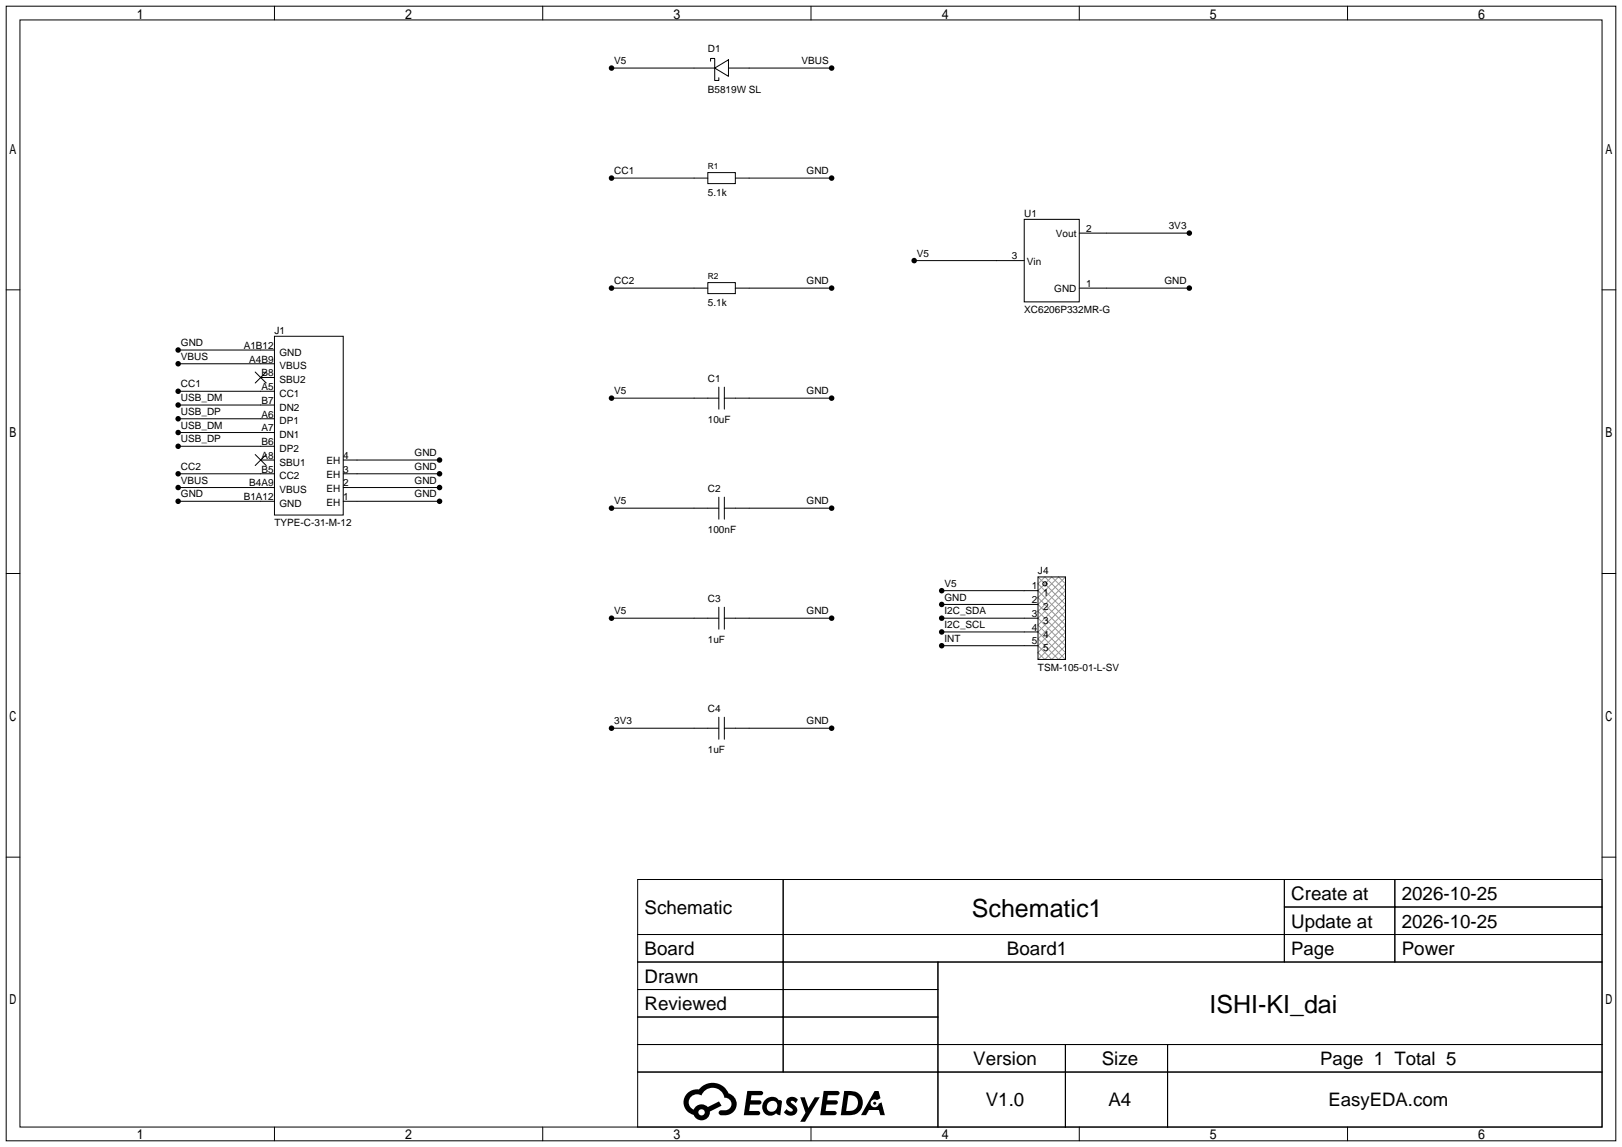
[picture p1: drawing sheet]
<svg xmlns="http://www.w3.org/2000/svg" width="299mm" height="212mm" viewBox="0 0 299 212" stroke-linecap="round" stroke-linejoin="round" font-family="sans-serif">
<g fill="none" stroke="#000" stroke-width=".18">
<path d="M1.1 1.1h297.2v209.6h-297.2zM3.7 3.7h292.1v204.5h-292.1zM50.7 1.1v2.6M100.2 1.1v2.6M112.9 12.6h19.1M131.2 11.3v-.5h.8v4.1h.7v-.5M132 12.6l2.5-1.6v3.1zM134.5 12.6h19M149.7 1.1v2.6M199.3 1.1v2.6M248.8 1.1v2.6M112.9 32.9h17.8"/>
<path d="M130.7 31.9h5.1v2h-5.1zM135.8 32.9h17.7M1.1 53.5h2.6M112.9 53.2h17.8M130.7 52.2h5.1v2h-5.1zM135.8 53.2h17.7M168.8 48.1h20.3M189.1 40.5h10.2v15.3h-10.2zM199.3 53.2h20.3M199.3 43.1h20.3M295.8 53.5h2.5M32.9 64.6h17.8"/>
<path d="M32.9 67.2h17.8M32.9 72.3h17.8M32.9 74.8h17.8M32.9 77.3h17.8M32.9 79.9h17.8M47.1 68.7l2 2M48.1 69.7h2.6M49.1 68.7l-2 2M50.7 62.1h12.7v33h-12.7zM112.9 73.5h19.8M132.7 71.5v4.1M133.7 73.5h19.8"/>
<path d="M133.7 71.5v4.1M32.9 82.4h17.8M32.9 87.5h17.8M32.9 90h17.8M32.9 92.6h17.8M47.1 83.9l2 2.1M48.1 85h2.6M49.1 83.9l-2 2.1M63.4 85h17.8M63.4 87.5h17.8M63.4 90h17.8M63.4 92.6h17.8"/>
<path d="M112.9 93.9h19.8M132.7 91.8v4.1M133.7 91.8v4.1M133.7 93.9h19.8M1.1 105.9h2.6M112.9 114.2h19.8M132.7 112.1v4.1M133.7 114.2h19.8M133.7 112.1v4.1M173.9 109.1h17.7M173.9 111.6h17.7M173.9 114.2h17.7"/>
<path d="M173.9 116.7h17.7M173.9 119.3h17.7M191.6 106.6h5.1v15.2h-5.1zM295.8 105.9h2.5M112.9 134.5h19.8M132.7 132.5v4M133.7 132.5v4M133.7 134.5h19.8M1.1 158.3h2.6M295.8 158.3h2.5M117.7 162.4h178.1v45.8h-178.1zM117.7 172.6h178.1"/>
<path d="M117.7 177.7h178.1M144.6 162.4v35.6M173.2 177.7v30.5M237.1 162.4v15.3M237.1 167.5h58.7M257.5 162.4v15.3M117.7 182.8h55.5M117.7 192.9h178.1M117.7 187.8h55.5M117.7 198h178.1M196.7 192.9v15.3M215.6 192.9v15.3"/>
<path d="M50.7 208.2v2.5M100.2 208.2v2.5M149.7 208.2v2.5M199.3 208.2v2.5M248.8 208.2v2.5"/>
<circle cx="192.9" cy="107.8" r=".38"/>
</g>
<g fill="#000">
<path d="M138 201.5h1.6a1.31 1.31 0 0 1 1.2 .2 .4 .4 0 0 1-.3 .6h-1.8l-.1 .9h1.6a.4 .4 0 0 1 .4 .4 .4 .4 0 0 1-.4 .4h-1.7l-.2 1.2h.8a1.23 1.23 0 0 1 1.2 .2 .39 .39 0 0 1-.3 .6h-2.7zM145.5 202.8a1.3 1.3 0 0 1 1.8 .3l-.4 .6a.54 .54 0 0 0-.9-.2l.1 .2a1.58 1.58 0 0 1 1.1 1.6 1.43 1.43 0 0 1-2.5 .1l.5-.6a.64 .64 0 0 0 .5 .5 .64 .64 0 0 0 .7-.3l-.2-.2a1.6 1.6 0 0 1-1-1.6zM147.7 202.7h.9l.7 1.9 1.1-1.9h.9l-2.7 4.5h-.9l1-1.7zM152.1 201.5h1.6a1.32 1.32 0 0 1 1.3 .2 .39 .39 0 0 1-.4 .6h-1.7l-.2 .9h1.7a.4 .4 0 0 1 .3 .4 .4 .4 0 0 1-.4 .4h-1.7l-.2 1.2h.8a1.23 1.23 0 0 1 1.2 .2 .39 .39 0 0 1-.3 .6h-2.7zM161.5 201.5h.7l.4 1.3-.7 .4a.75 .75 0 0 0-1.1 .3 .75 .75 0 0 0 .5 1 .75 .75 0 0 0 .9-.6l.6-.3 .6 2.4h-.9l-.2-1h-1.9l-.5 1h-.9z"/>
<path d="M126.9 201.9a2.37 2.37 0 0 0 1.2 4 1.54 1.54 0 0 0 1.7 1 1.54 1.54 0 0 0 1.3-1.6l2.1-1.1-.5-.8-2 1.1a1.57 1.57 0 0 0-2.6 .4 1.5 1.5 0 0 1-.8-2.1 1.5 1.5 0 0 1 2.2-.5 2.23 2.23 0 0 1 2.3-1.4 2.23 2.23 0 0 1 2 1.8 1.16 1.16 0 0 1 1.2 1.1 1.16 1.16 0 0 1-1 1.3h-.7a.47 .47 0 0 0-.6 .3 .47 .47 0 0 0 .4 .6 2.23 2.23 0 0 0 2.3-.7 2.23 2.23 0 0 0 .4-2.3 2.16 2.16 0 0 0-1.3-1.1 3.2 3.2 0 0 0-5.4-.7l-1.2 .1zM129 205.4a.58 .58 0 0 1 1.1 0 .58 .58 0 0 1-1.1 0z"/>
<path d="M141.3 203.1a1.62 1.62 0 0 0-.4 2.1 1.62 1.62 0 0 0 2 .7l.4-.3 .3 .3 .5 .1 .3-2.5-.2-.3h-.4a1.58 1.58 0 0 0-2.5-.1zM141.9 203.6a.99 .99 0 0 1 1.6 .3 .99 .99 0 0 1-.9 1.4 .94 .94 0 0 1-1-.5 .94 .94 0 0 1 .3-1.2z"/>
<path d="M155.9 201.5l-.7 4.5h1.5a2.27 2.27 0 0 0 2.6-2.3 2.27 2.27 0 0 0-2.7-2.2zM156.6 202.3a1.5 1.5 0 0 1 1.8 1.5 1.5 1.5 0 0 1-1.9 1.4h-.3z"/>
<circle cx="112.9" cy="12.6" r=".51"/>
<circle cx="153.5" cy="12.6" r=".51"/>
<circle cx="112.9" cy="32.9" r=".51"/>
<circle cx="153.5" cy="32.9" r=".51"/>
<circle cx="112.9" cy="53.2" r=".51"/>
<circle cx="153.5" cy="53.2" r=".51"/>
<circle cx="168.8" cy="48.1" r=".51"/>
<circle cx="219.6" cy="43.1" r=".51"/>
<circle cx="219.6" cy="53.2" r=".51"/>
<circle cx="32.9" cy="79.9" r=".51"/>
<circle cx="32.9" cy="77.3" r=".51"/>
<circle cx="32.9" cy="64.6" r=".51"/>
<circle cx="32.9" cy="67.2" r=".51"/>
<circle cx="32.9" cy="74.8" r=".51"/>
<circle cx="32.9" cy="72.3" r=".51"/>
<circle cx="112.9" cy="73.5" r=".51"/>
<circle cx="153.5" cy="73.5" r=".51"/>
<circle cx="32.9" cy="82.4" r=".51"/>
<circle cx="32.9" cy="90" r=".51"/>
<circle cx="32.9" cy="92.6" r=".51"/>
<circle cx="32.9" cy="87.5" r=".51"/>
<circle cx="81.2" cy="92.6" r=".51"/>
<circle cx="81.2" cy="90" r=".51"/>
<circle cx="81.2" cy="87.5" r=".51"/>
<circle cx="81.2" cy="85" r=".51"/>
<circle cx="112.9" cy="93.9" r=".51"/>
<circle cx="153.5" cy="93.9" r=".51"/>
<circle cx="112.9" cy="114.2" r=".51"/>
<circle cx="153.5" cy="114.2" r=".51"/>
<circle cx="173.9" cy="109.1" r=".51"/>
<circle cx="173.9" cy="111.6" r=".51"/>
<circle cx="173.9" cy="114.2" r=".51"/>
<circle cx="173.9" cy="119.3" r=".51"/>
<circle cx="173.9" cy="116.7" r=".51"/>
<circle cx="112.9" cy="134.5" r=".51"/>
<circle cx="153.5" cy="134.5" r=".51"/>
<circle cx="161.5" cy="203.8" r=".28"/>
</g>
<path d="M191.6 107.8l1.3-1.2 3.8 3.8-5.1 5 5.1 5.1-1.2 1.3-3.9-3.8 5.1-5.1zM191.6 109.1l2.6-2.5 2.5 2.5-5.1 5.1 5.1 5.1-2.5 2.5-2.6-2.5 5.1-5.1zM191.6 110.4l3.9-3.8 1.2 1.2-5.1 5.1 5.1 5.1-3.8 3.8-1.3-1.3 5.1-5.1zM191.6 106.6l5.1 5-5.1 5.1 5.1 5.1M193.1 107.5l.2 .2M193.3 108l-.2 .2M196.7 106.6l-5.1 5 5.1 5.1-5.1 5.1" fill="none" stroke="#999" stroke-width=".18"/>
<g font-size="4.6">
<text x="179.4" y="169.4">Schematic1</text>
<text x="223.3" y="187.1">ISHI-KI_dai</text>
</g>
<g font-size="3.5">
<text x="238.4" y="166.2">Create at</text>
<text x="258.8" y="166.2">2026-10-25</text>
<text x="119" y="168.8">Schematic</text>
<text x="238.4" y="171.3">Update at</text>
<text x="258.8" y="171.3">2026-10-25</text>
<text x="119" y="176.4">Board</text>
<text x="185.9" y="176.4">Board1</text>
<text x="258.8" y="176.4">Power</text>
<text x="119" y="181.5">Drawn</text>
<text x="119" y="186.6">Reviewed</text>
<text x="179.7" y="196.7">Version</text>
<text x="203.4" y="196.7">Size</text>
<text x="182" y="204.3">V1.0</text>
<text x="204.7" y="204.3">A4</text>
</g>
<g font-size="3.4">
<text x="238.4" y="176.4">Page</text>
<text x="243.7" y="196.7">Page 1 Total 5</text>
<text x="245.3" y="204.3">EasyEDA.com</text>
</g>
<g font-size="1.8">
<text x="113.4" y="11.9">V5</text>
<text x="130.7" y="9.6">D1</text>
<text x="148" y="11.9">VBUS</text>
<text x="130.7" y="17.2">B5819W SL</text>
<text x="113.4" y="32.2">CC1</text>
<text x="148.9" y="32.2">GND</text>
<text x="130.7" y="36.2">5.1k</text>
<text x="189.1" y="40.1">U1</text>
<text x="169.3" y="47.4">V5</text>
<text x="186.8" y="47.9">3</text>
<text x="195" y="43.8">Vout</text>
<text x="200.5" y="42.8">2</text>
<text x="215.8" y="42.3">3V3</text>
<text x="113.4" y="52.5">CC2</text>
<text x="148.9" y="52.5">GND</text>
<text x="189.6" y="48.9">Vin</text>
<text x="194.6" y="54">GND</text>
<text x="200.5" y="53">1</text>
<text x="215" y="52.5">GND</text>
<text x="130.7" y="56.6">5.1k</text>
<text x="189.1" y="57.8">XC6206P332MR-G</text>
<text x="33.4" y="63.9">GND</text>
<text x="45" y="64.4">A1B12</text>
<text x="50.7" y="61.6">J1</text>
<text x="51.6" y="65.7">GND</text>
<text x="33.4" y="66.5">VBUS</text>
<text x="33.4" y="71.5">CC1</text>
<text x="46" y="67">A4B9</text>
<text x="48.3" y="69.5">B8</text>
<text x="51.6" y="68.2">VBUS</text>
<text x="51.6" y="70.8">SBU2</text>
<text x="130.7" y="70.5">C1</text>
<text x="33.4" y="74.1">USB_DM</text>
<text x="33.4" y="76.6">USB_DP</text>
<text x="48.3" y="72">A5</text>
<text x="48.3" y="74.6">B7</text>
<text x="48.3" y="77.1">A6</text>
<text x="51.6" y="73.3">CC1</text>
<text x="51.6" y="75.8">DN2</text>
<text x="113.4" y="72.8">V5</text>
<text x="148.9" y="72.8">GND</text>
<text x="33.4" y="79.2">USB_DM</text>
<text x="33.4" y="81.7">USB_DP</text>
<text x="48.3" y="79.7">A7</text>
<text x="48.3" y="82.2">B6</text>
<text x="51.6" y="78.4">DP1</text>
<text x="51.6" y="80.9">DN1</text>
<text x="51.6" y="83.5">DP2</text>
<text x="130.7" y="78.2">10uF</text>
<text x="33.4" y="86.8">CC2</text>
<text x="33.4" y="89.3">VBUS</text>
<text x="46" y="89.8">B4A9</text>
<text x="48.3" y="84.7">A8</text>
<text x="48.3" y="87.3">B5</text>
<text x="51.6" y="86">SBU1</text>
<text x="51.6" y="88.5">CC2</text>
<text x="60.3" y="85.7">EH</text>
<text x="60.3" y="88.3">EH</text>
<text x="63.4" y="84.7">4</text>
<text x="63.4" y="87.3">3</text>
<text x="63.4" y="89.8">2</text>
<text x="76.5" y="84.2">GND</text>
<text x="76.5" y="86.8">GND</text>
<text x="76.5" y="89.3">GND</text>
<text x="33.4" y="91.9">GND</text>
<text x="45" y="92.4">B1A12</text>
<text x="51.6" y="91.1">VBUS</text>
<text x="51.6" y="93.6">GND</text>
<text x="60.3" y="90.8">EH</text>
<text x="60.3" y="93.4">EH</text>
<text x="63.4" y="92.4">1</text>
<text x="76.5" y="91.9">GND</text>
<text x="113.4" y="93.1">V5</text>
<text x="130.7" y="90.9">C2</text>
<text x="148.9" y="93.1">GND</text>
<text x="50.7" y="97.2">TYPE-C-31-M-12</text>
<text x="130.7" y="98.5">100nF</text>
<text x="191.6" y="106.1">J4</text>
<text x="113.4" y="113.5">V5</text>
<text x="130.7" y="111.2">C3</text>
<text x="148.9" y="113.5">GND</text>
<text x="174.4" y="108.4">V5</text>
<text x="174.4" y="110.9">GND</text>
<text x="174.4" y="113.5">I2C_SDA</text>
<text x="190.5" y="108.9">1</text>
<text x="190.5" y="111.4">2</text>
<text x="190.5" y="113.9">3</text>
<text x="192.6" y="110.1">1</text>
<text x="192.6" y="112.7">2</text>
<text x="130.7" y="118.8">1uF</text>
<text x="174.4" y="116">I2C_SCL</text>
<text x="174.4" y="118.5">INT</text>
<text x="190.5" y="116.5">4</text>
<text x="190.5" y="119">5</text>
<text x="192.6" y="115.2">3</text>
<text x="192.6" y="117.8">4</text>
<text x="191.6" y="123.9">TSM-105-01-L-SV</text>
<text x="192.6" y="120.3">5</text>
<text x="130.7" y="131.5">C4</text>
<text x="113.4" y="133.8">3V3</text>
<text x="148.9" y="133.8">GND</text>
<text x="130.7" y="139.1">1uF</text>
</g>
<g font-size="1.6">
<text x="130.7" y="31.2">R1</text>
<text x="130.7" y="51.5">R2</text>
</g>
</svg>
